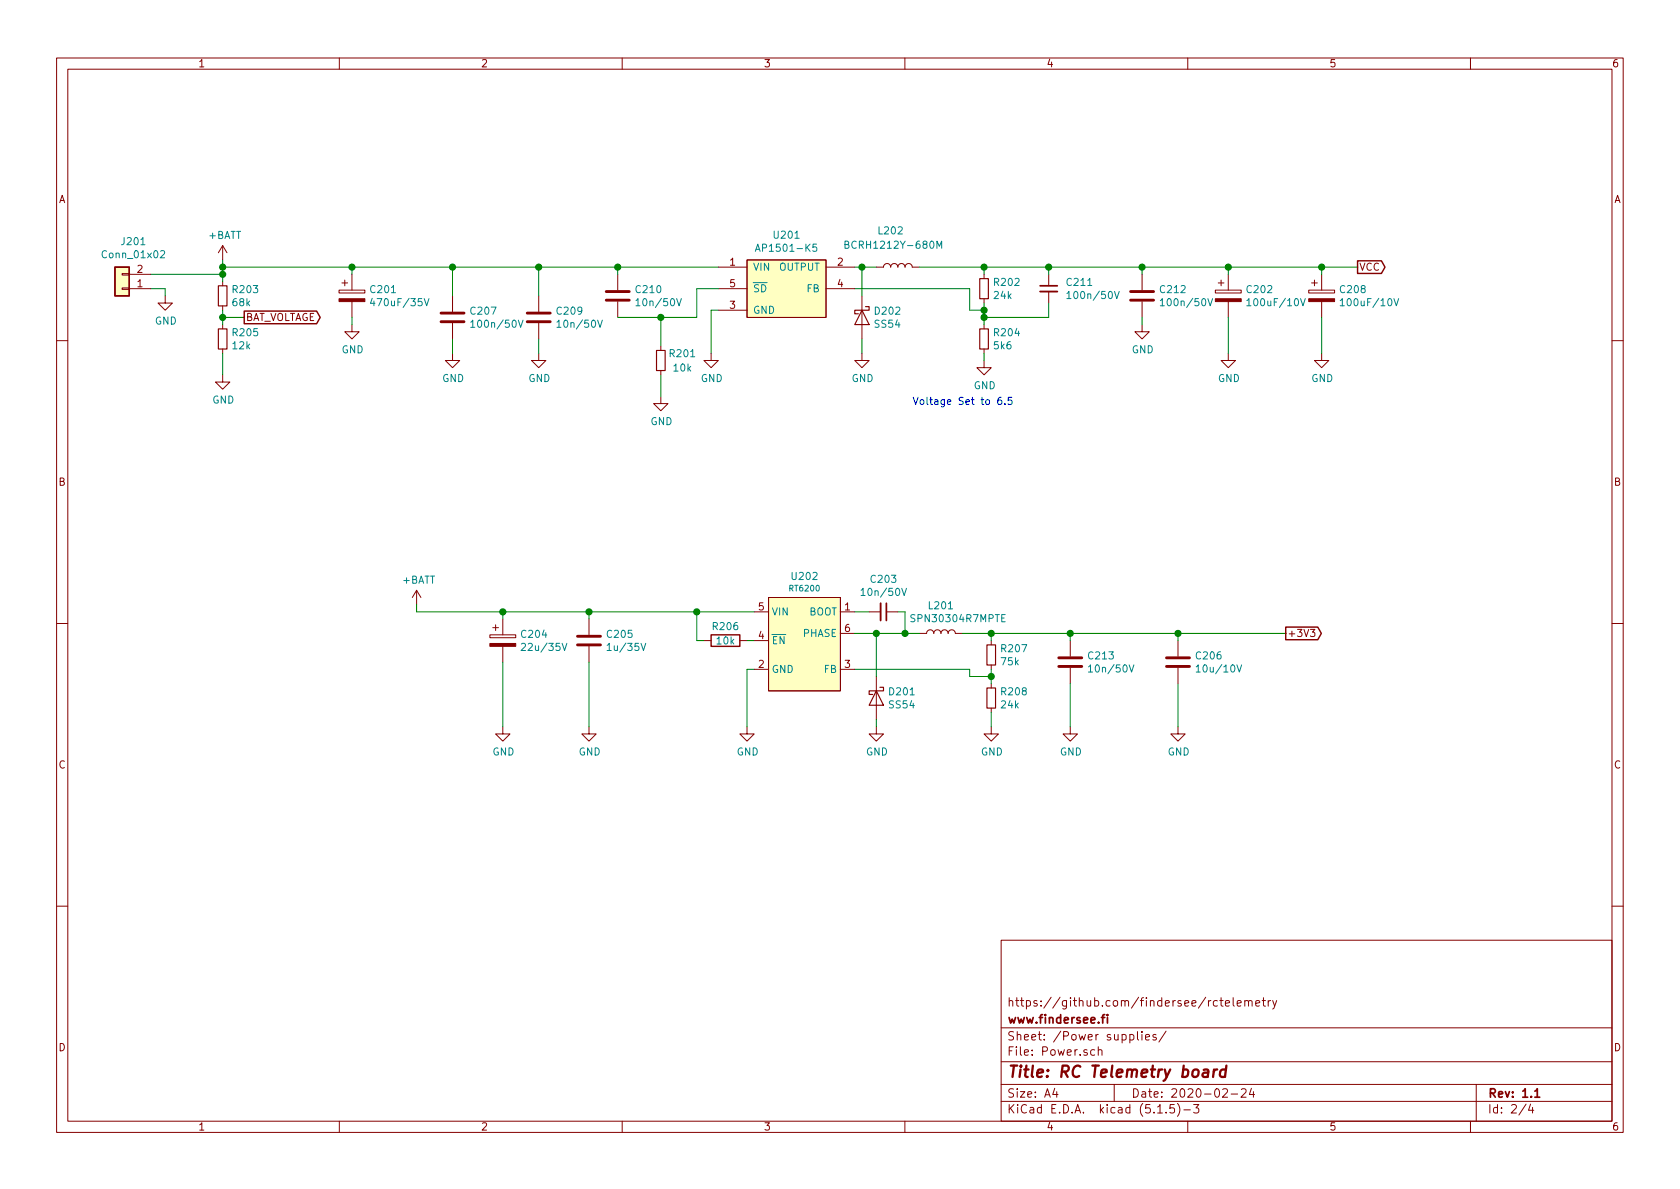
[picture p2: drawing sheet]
EESchema Schematic File Version 4
EELAYER 30 0
EELAYER END
$Descr A4 11693 8268
encoding utf-8
Sheet 2 4
Title "RC Telemetry board"
Date "2020-02-24"
Rev "1.1"
Comp "www.findersee.fi"
Comment1 "https://github.com/findersee/rctelemetry"
Comment2 ""
Comment3 ""
Comment4 ""
$EndDescr
$Comp
L Telemetry-rescue:RT6200-Misc U202
U 1 1
P 5600 4500
F 0 "U202" H 5600 4999 50  0000 C CNN
F 1 "RT6200" H 5600 4915 40  0000 C CNN
F 2 "Package_TO_SOT_SMD:SOT-23-6_Handsoldering" H 5600 4500 50  0001 C CNN
F 3 "https://www.richtek.com/assets/product_file/RT6200/DS6200-04.pdf" H 5600 4500 50  0001 C CNN
F 4 "RT6200" H 5600 4500 50  0001 C CNN "MPN"
F 5 "Richtek Tech" H 5600 4500 50  0001 C CNN "Manufacturer"
F 6 "0.6A, 36V, 1.2MHz Step-Down Converter" H 5600 4500 50  0001 C CNN "Description"
	1    5600 4500
	1    0    0    -1  
$EndComp
$Comp
L Device:C C205
U 1 1
P 4100 4450
F 0 "C205" H 4215 4496 50  0000 L CNN
F 1 "1u/35V" H 4215 4405 50  0000 L CNN
F 2 "Capacitor_SMD:C_0805_2012Metric_Pad1.15x1.40mm_HandSolder" H 4138 4300 50  0001 C CNN
F 3 "~" H 4100 4450 50  0001 C CNN
	1    4100 4450
	1    0    0    -1  
$EndComp
$Comp
L Device:C_Small C203
U 1 1
P 6150 4250
F 0 "C203" V 5921 4250 50  0000 C CNN
F 1 "10n/50V" V 6012 4250 50  0000 C CNN
F 2 "Capacitor_SMD:C_0603_1608Metric_Pad1.05x0.95mm_HandSolder" H 6150 4250 50  0001 C CNN
F 3 "~" H 6150 4250 50  0001 C CNN
	1    6150 4250
	0    1    1    0   
$EndComp
$Comp
L Device:L L201
U 1 1
P 6550 4400
F 0 "L201" V 6740 4400 50  0000 C CNN
F 1 " SPN30304R7MPTE" V 6650 4300 50  0000 C CNN
F 2 "PCBDecals:L_Sunlord_MWSA0402" H 6550 4400 50  0001 C CNN
F 3 "https://datasheet.lcsc.com/szlcsc/Sunlord-MWSA0402-4R7MT_C136097.pdf" H 6550 4400 50  0001 C CNN
F 4 "C359291" V 6550 4400 50  0001 C CNN "LCSC Part-number"
F 5 "MWSA0402-4R7MT" H 6550 4400 50  0001 C CNN "MPN"
F 6 "Sunlord" H 6550 4400 50  0001 C CNN "Manufacturer"
	1    6550 4400
	0    -1   -1   0   
$EndComp
$Comp
L Device:R_Small R207
U 1 1
P 6900 4550
F 0 "R207" H 6959 4596 50  0000 L CNN
F 1 "75k" H 6959 4505 50  0000 L CNN
F 2 "Resistor_SMD:R_0603_1608Metric_Pad1.05x0.95mm_HandSolder" H 6900 4550 50  0001 C CNN
F 3 "~" H 6900 4550 50  0001 C CNN
	1    6900 4550
	1    0    0    -1  
$EndComp
$Comp
L Device:R_Small R208
U 1 1
P 6900 4850
F 0 "R208" H 6959 4896 50  0000 L CNN
F 1 "24k" H 6959 4805 50  0000 L CNN
F 2 "Resistor_SMD:R_0603_1608Metric_Pad1.05x0.95mm_HandSolder" H 6900 4850 50  0001 C CNN
F 3 "~" H 6900 4850 50  0001 C CNN
	1    6900 4850
	1    0    0    -1  
$EndComp
$Comp
L power:GND #PWR0213
U 1 1
P 6900 5050
F 0 "#PWR0213" H 6900 4800 50  0001 C CNN
F 1 "GND" H 6905 4877 50  0000 C CNN
F 2 "" H 6900 5050 50  0001 C CNN
F 3 "" H 6900 5050 50  0001 C CNN
	1    6900 5050
	1    0    0    -1  
$EndComp
$Comp
L power:GND #PWR0211
U 1 1
P 5200 5050
F 0 "#PWR0211" H 5200 4800 50  0001 C CNN
F 1 "GND" H 5205 4877 50  0000 C CNN
F 2 "" H 5200 5050 50  0001 C CNN
F 3 "" H 5200 5050 50  0001 C CNN
	1    5200 5050
	1    0    0    -1  
$EndComp
Wire Wire Line
	5250 4650 5200 4650
Wire Wire Line
	5200 4650 5200 5050
Wire Wire Line
	6900 4650 6900 4700
Wire Wire Line
	6900 4950 6900 5050
Wire Wire Line
	6400 4400 6300 4400
Wire Wire Line
	6300 4250 6250 4250
Wire Wire Line
	6300 4250 6300 4400
Connection ~ 6300 4400
Wire Wire Line
	6300 4400 6100 4400
Wire Wire Line
	6050 4250 5950 4250
Wire Wire Line
	5950 4650 6750 4650
Wire Wire Line
	6750 4650 6750 4700
Wire Wire Line
	6750 4700 6900 4700
Connection ~ 6900 4700
Wire Wire Line
	6900 4700 6900 4750
$Comp
L power:GND #PWR0212
U 1 1
P 8200 5050
F 0 "#PWR0212" H 8200 4800 50  0001 C CNN
F 1 "GND" H 8205 4877 50  0000 C CNN
F 2 "" H 8200 5050 50  0001 C CNN
F 3 "" H 8200 5050 50  0001 C CNN
	1    8200 5050
	1    0    0    -1  
$EndComp
Wire Wire Line
	8200 4750 8200 5050
$Comp
L Device:C C206
U 1 1
P 8200 4600
F 0 "C206" H 8315 4646 50  0000 L CNN
F 1 "10u/10V" H 8315 4555 50  0000 L CNN
F 2 "Capacitor_SMD:C_0805_2012Metric_Pad1.15x1.40mm_HandSolder" H 8238 4450 50  0001 C CNN
F 3 "~" H 8200 4600 50  0001 C CNN
	1    8200 4600
	1    0    0    -1  
$EndComp
Wire Wire Line
	6700 4400 6900 4400
Wire Wire Line
	8200 4400 8200 4450
Wire Wire Line
	6900 4450 6900 4400
Connection ~ 6900 4400
Text GLabel 8950 4400 2    50   Output ~ 0
+3V3
Wire Wire Line
	4100 4250 4100 4300
Wire Wire Line
	3500 4250 3500 4300
Connection ~ 4100 4250
$Comp
L power:GND #PWR0210
U 1 1
P 4100 5050
F 0 "#PWR0210" H 4100 4800 50  0001 C CNN
F 1 "GND" H 4105 4877 50  0000 C CNN
F 2 "" H 4100 5050 50  0001 C CNN
F 3 "" H 4100 5050 50  0001 C CNN
	1    4100 5050
	1    0    0    -1  
$EndComp
Wire Wire Line
	4100 4600 4100 5050
$Comp
L power:GND #PWR0209
U 1 1
P 3500 5050
F 0 "#PWR0209" H 3500 4800 50  0001 C CNN
F 1 "GND" H 3505 4877 50  0000 C CNN
F 2 "" H 3500 5050 50  0001 C CNN
F 3 "" H 3500 5050 50  0001 C CNN
	1    3500 5050
	1    0    0    -1  
$EndComp
Wire Wire Line
	3500 4600 3500 5050
Connection ~ 3500 4250
$Comp
L power:+BATT #PWR0208
U 1 1
P 2900 4200
F 0 "#PWR0208" H 2900 4050 50  0001 C CNN
F 1 "+BATT" H 2915 4373 50  0000 C CNN
F 2 "" H 2900 4200 50  0001 C CNN
F 3 "" H 2900 4200 50  0001 C CNN
	1    2900 4200
	1    0    0    -1  
$EndComp
$Comp
L Device:R R206
U 1 1
P 5050 4450
F 0 "R206" V 4950 4450 50  0000 C CNN
F 1 "10k" V 5050 4450 50  0000 C CNN
F 2 "Resistor_SMD:R_0603_1608Metric_Pad1.05x0.95mm_HandSolder" V 4980 4450 50  0001 C CNN
F 3 "~" H 5050 4450 50  0001 C CNN
	1    5050 4450
	0    1    1    0   
$EndComp
Wire Wire Line
	5250 4450 5200 4450
Wire Wire Line
	4900 4450 4850 4450
Wire Wire Line
	4850 4450 4850 4250
Connection ~ 4850 4250
Wire Wire Line
	4850 4250 4100 4250
$Comp
L power:+BATT #PWR0201
U 1 1
P 1550 1800
F 0 "#PWR0201" H 1550 1650 50  0001 C CNN
F 1 "+BATT" H 1565 1973 50  0000 C CNN
F 2 "" H 1550 1800 50  0001 C CNN
F 3 "" H 1550 1800 50  0001 C CNN
	1    1550 1800
	1    0    0    -1  
$EndComp
Wire Wire Line
	2450 1850 2450 1900
Connection ~ 2450 1850
$Comp
L power:GND #PWR0204
U 1 1
P 2450 2250
F 0 "#PWR0204" H 2450 2000 50  0001 C CNN
F 1 "GND" H 2455 2077 50  0000 C CNN
F 2 "" H 2450 2250 50  0001 C CNN
F 3 "" H 2450 2250 50  0001 C CNN
	1    2450 2250
	1    0    0    -1  
$EndComp
Wire Wire Line
	2450 2200 2450 2250
$Comp
L power:GND #PWR0203
U 1 1
P 4950 2450
F 0 "#PWR0203" H 4950 2200 50  0001 C CNN
F 1 "GND" H 4955 2277 50  0000 C CNN
F 2 "" H 4950 2450 50  0001 C CNN
F 3 "" H 4950 2450 50  0001 C CNN
	1    4950 2450
	1    0    0    -1  
$EndComp
Wire Wire Line
	5000 2150 4950 2150
Wire Wire Line
	4950 2150 4950 2450
Wire Wire Line
	8550 1900 8550 1850
$Comp
L Device:R_Small R202
U 1 1
P 6850 2000
F 0 "R202" H 6909 2046 50  0000 L CNN
F 1 "24k" H 6909 1955 50  0000 L CNN
F 2 "Resistor_SMD:R_0603_1608Metric_Pad1.05x0.95mm_HandSolder" H 6850 2000 50  0001 C CNN
F 3 "~" H 6850 2000 50  0001 C CNN
	1    6850 2000
	1    0    0    -1  
$EndComp
$Comp
L Device:R_Small R204
U 1 1
P 6850 2350
F 0 "R204" H 6909 2396 50  0000 L CNN
F 1 "5k6" H 6909 2305 50  0000 L CNN
F 2 "Resistor_SMD:R_0603_1608Metric_Pad1.05x0.95mm_HandSolder" H 6850 2350 50  0001 C CNN
F 3 "~" H 6850 2350 50  0001 C CNN
	1    6850 2350
	1    0    0    -1  
$EndComp
$Comp
L power:GND #PWR0206
U 1 1
P 6850 2500
F 0 "#PWR0206" H 6850 2250 50  0001 C CNN
F 1 "GND" H 6855 2327 50  0000 C CNN
F 2 "" H 6850 2500 50  0001 C CNN
F 3 "" H 6850 2500 50  0001 C CNN
	1    6850 2500
	1    0    0    -1  
$EndComp
$Comp
L power:GND #PWR0205
U 1 1
P 8550 2450
F 0 "#PWR0205" H 8550 2200 50  0001 C CNN
F 1 "GND" H 8555 2277 50  0000 C CNN
F 2 "" H 8550 2450 50  0001 C CNN
F 3 "" H 8550 2450 50  0001 C CNN
	1    8550 2450
	1    0    0    -1  
$EndComp
Wire Wire Line
	6850 1850 6850 1900
Connection ~ 6850 1850
Wire Wire Line
	6850 2100 6850 2150
Wire Wire Line
	6850 2450 6850 2500
Wire Wire Line
	8550 2200 8550 2450
Wire Wire Line
	6750 2150 6750 2000
Wire Wire Line
	6750 2000 5950 2000
Text GLabel 9450 1850 2    50   Output ~ 0
VCC
Wire Wire Line
	8550 1850 9200 1850
Connection ~ 8550 1850
Connection ~ 6850 2150
$Comp
L Device:R_Small R203
U 1 1
P 1550 2050
F 0 "R203" H 1609 2096 50  0000 L CNN
F 1 "68k" H 1609 2005 50  0000 L CNN
F 2 "Resistor_SMD:R_0603_1608Metric_Pad1.05x0.95mm_HandSolder" H 1550 2050 50  0001 C CNN
F 3 "~" H 1550 2050 50  0001 C CNN
	1    1550 2050
	1    0    0    -1  
$EndComp
$Comp
L Device:R_Small R205
U 1 1
P 1550 2350
F 0 "R205" H 1609 2396 50  0000 L CNN
F 1 "12k" H 1609 2305 50  0000 L CNN
F 2 "Resistor_SMD:R_0603_1608Metric_Pad1.05x0.95mm_HandSolder" H 1550 2350 50  0001 C CNN
F 3 "~" H 1550 2350 50  0001 C CNN
	1    1550 2350
	1    0    0    -1  
$EndComp
Wire Wire Line
	1550 1850 1550 1800
Wire Wire Line
	2450 1850 1550 1850
$Comp
L power:GND #PWR0207
U 1 1
P 1550 2600
F 0 "#PWR0207" H 1550 2350 50  0001 C CNN
F 1 "GND" H 1555 2427 50  0000 C CNN
F 2 "" H 1550 2600 50  0001 C CNN
F 3 "" H 1550 2600 50  0001 C CNN
	1    1550 2600
	1    0    0    -1  
$EndComp
Wire Wire Line
	1550 1850 1550 1900
Connection ~ 1550 1850
Wire Wire Line
	1550 2150 1550 2200
Wire Wire Line
	1550 2450 1550 2600
Wire Wire Line
	1550 2200 1700 2200
Connection ~ 1550 2200
Wire Wire Line
	1550 2200 1550 2250
Text GLabel 1700 2200 2    50   Output ~ 0
BAT_VOLTAGE
$Comp
L Connector_Generic:Conn_01x02 J201
U 1 1
P 850 2000
F 0 "J201" H 770 1675 50  0000 C CNN
F 1 "Conn_01x02" H 770 1766 50  0000 C CNN
F 2 "PCBDecals:2Pin_4mm" H 850 2000 50  0001 C CNN
F 3 "~" H 850 2000 50  0001 C CNN
F 4 "-prod" H 850 2000 50  0001 C CNN "Config"
	1    850  2000
	-1   0    0    1   
$EndComp
Connection ~ 1550 1900
Wire Wire Line
	1550 1900 1550 1950
$Comp
L power:GND #PWR0202
U 1 1
P 1150 2050
F 0 "#PWR0202" H 1150 1800 50  0001 C CNN
F 1 "GND" H 1155 1877 50  0000 C CNN
F 2 "" H 1150 2050 50  0001 C CNN
F 3 "" H 1150 2050 50  0001 C CNN
	1    1150 2050
	1    0    0    -1  
$EndComp
Wire Wire Line
	1150 2050 1150 2000
Wire Wire Line
	1150 2000 1050 2000
Wire Wire Line
	6850 2150 6850 2200
$Comp
L Device:D_Schottky D201
U 1 1
P 6100 4850
F 0 "D201" V 6054 4929 50  0000 L CNN
F 1 "SS54" V 6145 4929 50  0000 L CNN
F 2 "Diodes_SMD:D_SMA_Handsoldering" H 6100 4850 50  0001 C CNN
F 3 "https://www.farnell.com/datasheets/1441695.pdf" H 6100 4850 50  0001 C CNN
F 4 "SS54" H 6100 4850 50  0001 C CNN "MPN"
	1    6100 4850
	0    1    1    0   
$EndComp
Wire Wire Line
	6100 4700 6100 4400
Connection ~ 6100 4400
Wire Wire Line
	6100 4400 5950 4400
$Comp
L power:GND #PWR0214
U 1 1
P 6100 5050
F 0 "#PWR0214" H 6100 4800 50  0001 C CNN
F 1 "GND" H 6105 4877 50  0000 C CNN
F 2 "" H 6100 5050 50  0001 C CNN
F 3 "" H 6100 5050 50  0001 C CNN
	1    6100 5050
	1    0    0    -1  
$EndComp
Wire Wire Line
	6100 5000 6100 5050
Text Notes 6350 2900 0    50   ~ 0
Voltage Set to 6.5\n\n
$Comp
L Device:CP C201
U 1 1
P 2450 2050
F 0 "C201" H 2568 2096 50  0000 L CNN
F 1 "470uF/35V" H 2568 2005 50  0000 L CNN
F 2 "Capacitor_THT:CP_Radial_D10.0mm_P5.00mm" H 2488 1900 50  0001 C CNN
F 3 "~" H 2450 2050 50  0001 C CNN
F 4 "-prod" H 2450 2050 50  0001 C CNN "Config"
	1    2450 2050
	1    0    0    -1  
$EndComp
$Comp
L Device:CP C204
U 1 1
P 3500 4450
F 0 "C204" H 3618 4496 50  0000 L CNN
F 1 "22u/35V" H 3618 4405 50  0000 L CNN
F 2 "Capacitors_ThroughHole:C_Radial_D7.5_L11.2_P2.5" H 3538 4300 50  0001 C CNN
F 3 "~" H 3500 4450 50  0001 C CNN
F 4 "-prod" H 3500 4450 50  0001 C CNN "Config"
	1    3500 4450
	1    0    0    -1  
$EndComp
Wire Wire Line
	1050 1900 1550 1900
$Comp
L Device:CP C208
U 1 1
P 9200 2050
F 0 "C208" H 9318 2096 50  0000 L CNN
F 1 "100uF/10V" H 9318 2005 50  0000 L CNN
F 2 "Capacitors_ThroughHole:C_Radial_D7.5_L11.2_P2.5" H 9238 1900 50  0001 C CNN
F 3 "~" H 9200 2050 50  0001 C CNN
F 4 "-prod" H 9200 2050 50  0001 C CNN "Config"
	1    9200 2050
	1    0    0    -1  
$EndComp
$Comp
L power:GND #PWR0124
U 1 1
P 9200 2450
F 0 "#PWR0124" H 9200 2200 50  0001 C CNN
F 1 "GND" H 9205 2277 50  0000 C CNN
F 2 "" H 9200 2450 50  0001 C CNN
F 3 "" H 9200 2450 50  0001 C CNN
	1    9200 2450
	1    0    0    -1  
$EndComp
Wire Wire Line
	9200 1900 9200 1850
Connection ~ 9200 1850
Wire Wire Line
	9200 1850 9450 1850
Wire Wire Line
	9200 2200 9200 2450
Wire Wire Line
	6750 2150 6850 2150
$Comp
L Device:L L202
U 1 1
P 6250 1850
F 0 "L202" V 6500 1900 50  0000 C CNN
F 1 " BCRH1212Y-680M" V 6400 1900 50  0000 C CNN
F 2 "PCBDecals:L_Sunlord_MWSA1206" H 6250 1850 50  0001 C CNN
F 3 "https://datasheet.lcsc.com/szlcsc/Sunlord-MWSA1206-470MT_C115409.pdf" H 6250 1850 50  0001 C CNN
F 4 " C238002" H 6250 1850 50  0001 C CNN "LCSC Part-number"
F 5 "MWSA1206-470MT" H 6250 1850 50  0001 C CNN "MPN"
F 6 "Sunlord" H 6250 1850 50  0001 C CNN "Manufacturer"
	1    6250 1850
	0    -1   -1   0   
$EndComp
$Comp
L Device:D_Schottky D202
U 1 1
P 6000 2200
F 0 "D202" V 5954 2279 50  0000 L CNN
F 1 "SS54" V 6045 2279 50  0000 L CNN
F 2 "Diodes_SMD:D_SMA_Handsoldering" H 6000 2200 50  0001 C CNN
F 3 "https://www.farnell.com/datasheets/1441695.pdf" H 6000 2200 50  0001 C CNN
F 4 "SS54" H 6000 2200 50  0001 C CNN "MPN"
	1    6000 2200
	0    1    1    0   
$EndComp
$Comp
L power:GND #PWR0216
U 1 1
P 6000 2450
F 0 "#PWR0216" H 6000 2200 50  0001 C CNN
F 1 "GND" H 6005 2277 50  0000 C CNN
F 2 "" H 6000 2450 50  0001 C CNN
F 3 "" H 6000 2450 50  0001 C CNN
	1    6000 2450
	1    0    0    -1  
$EndComp
Wire Wire Line
	6000 2050 6000 1850
Wire Wire Line
	5950 1850 6000 1850
Connection ~ 6000 1850
Wire Wire Line
	6000 2350 6000 2450
Wire Wire Line
	2900 4250 2900 4200
Wire Wire Line
	2900 4250 3500 4250
$Comp
L Telemetry-rescue:AP1501-K5-Misc U201
U 1 1
P 5350 1950
F 0 "U201" H 5475 2275 50  0000 C CNN
F 1 "AP1501-K5" H 5475 2184 50  0000 C CNN
F 2 "TO_SOT_Packages_SMD:TO-263-5_TabPin3" H 5350 1950 50  0001 C CNN
F 3 "https://www.diodes.com/assets/Datasheets/AP1501.pdf" H 5350 1950 50  0001 C CNN
F 4 "AP1501-K5" H 5350 1950 50  0001 C CNN "MPN"
F 5 "Diodes Inc" H 5350 1950 50  0001 C CNN "Manufacturer"
F 6 "150kHz, 3A PWM Buck DC/DC Converter" H 5350 1950 50  0001 C CNN "Description"
	1    5350 1950
	1    0    0    -1  
$EndComp
Wire Wire Line
	4850 4250 5250 4250
Wire Wire Line
	6400 1850 6850 1850
Wire Wire Line
	6000 1850 6100 1850
Wire Wire Line
	3500 4250 4100 4250
Wire Wire Line
	6850 1850 7300 1850
Wire Wire Line
	3150 2050 3150 1850
Connection ~ 3150 1850
Wire Wire Line
	3150 1850 2450 1850
Wire Wire Line
	3750 2050 3750 1850
Connection ~ 3750 1850
Wire Wire Line
	3750 1850 3150 1850
$Comp
L Device:R_Small R201
U 1 1
P 4600 2500
F 0 "R201" H 4750 2550 50  0000 C CNN
F 1 "10k" H 4750 2450 50  0000 C CNN
F 2 "Resistor_SMD:R_0603_1608Metric_Pad1.05x0.95mm_HandSolder" V 4530 2500 50  0001 C CNN
F 3 "~" H 4600 2500 50  0001 C CNN
	1    4600 2500
	1    0    0    -1  
$EndComp
Wire Wire Line
	3750 1850 4300 1850
$Comp
L power:GND #PWR0215
U 1 1
P 4600 2750
F 0 "#PWR0215" H 4600 2500 50  0001 C CNN
F 1 "GND" H 4605 2577 50  0000 C CNN
F 2 "" H 4600 2750 50  0001 C CNN
F 3 "" H 4600 2750 50  0001 C CNN
	1    4600 2750
	1    0    0    -1  
$EndComp
Wire Wire Line
	4600 2600 4600 2750
$Comp
L Device:C C210
U 1 1
P 4300 2050
F 0 "C210" H 4415 2096 50  0000 L CNN
F 1 "10n/50V" H 4415 2005 50  0000 L CNN
F 2 "Capacitor_SMD:C_0805_2012Metric_Pad1.15x1.40mm_HandSolder" H 4338 1900 50  0001 C CNN
F 3 "~" H 4300 2050 50  0001 C CNN
	1    4300 2050
	1    0    0    -1  
$EndComp
Wire Wire Line
	4600 2200 4300 2200
Connection ~ 4600 2200
Wire Wire Line
	4600 2200 4600 2400
Wire Wire Line
	4300 1900 4300 1850
Connection ~ 4300 1850
Wire Wire Line
	4300 1850 5000 1850
Wire Wire Line
	3750 2350 3750 2450
Wire Wire Line
	3150 2350 3150 2450
$Comp
L power:GND #PWR0130
U 1 1
P 3150 2450
F 0 "#PWR0130" H 3150 2200 50  0001 C CNN
F 1 "GND" H 3155 2277 50  0000 C CNN
F 2 "" H 3150 2450 50  0001 C CNN
F 3 "" H 3150 2450 50  0001 C CNN
	1    3150 2450
	1    0    0    -1  
$EndComp
$Comp
L power:GND #PWR0129
U 1 1
P 3750 2450
F 0 "#PWR0129" H 3750 2200 50  0001 C CNN
F 1 "GND" H 3755 2277 50  0000 C CNN
F 2 "" H 3750 2450 50  0001 C CNN
F 3 "" H 3750 2450 50  0001 C CNN
	1    3750 2450
	1    0    0    -1  
$EndComp
$Comp
L Device:C C209
U 1 1
P 3750 2200
F 0 "C209" H 3865 2246 50  0000 L CNN
F 1 "10n/50V" H 3865 2155 50  0000 L CNN
F 2 "Capacitor_SMD:C_0805_2012Metric_Pad1.15x1.40mm_HandSolder" H 3788 2050 50  0001 C CNN
F 3 "~" H 3750 2200 50  0001 C CNN
	1    3750 2200
	1    0    0    -1  
$EndComp
$Comp
L Device:C C207
U 1 1
P 3150 2200
F 0 "C207" H 3265 2246 50  0000 L CNN
F 1 "100n/50V" H 3265 2155 50  0000 L CNN
F 2 "Capacitor_SMD:C_0805_2012Metric_Pad1.15x1.40mm_HandSolder" H 3188 2050 50  0001 C CNN
F 3 "~" H 3150 2200 50  0001 C CNN
	1    3150 2200
	1    0    0    -1  
$EndComp
$Comp
L Device:CP C202
U 1 1
P 8550 2050
F 0 "C202" H 8668 2096 50  0000 L CNN
F 1 "100uF/10V" H 8668 2005 50  0000 L CNN
F 2 "Capacitors_ThroughHole:C_Radial_D7.5_L11.2_P2.5" H 8588 1900 50  0001 C CNN
F 3 "~" H 8550 2050 50  0001 C CNN
F 4 "-prod" H 8550 2050 50  0001 C CNN "Config"
	1    8550 2050
	1    0    0    -1  
$EndComp
$Comp
L Device:C C212
U 1 1
P 7950 2050
F 0 "C212" H 8065 2096 50  0000 L CNN
F 1 "100n/50V" H 8065 2005 50  0000 L CNN
F 2 "Capacitor_SMD:C_0805_2012Metric_Pad1.15x1.40mm_HandSolder" H 7988 1900 50  0001 C CNN
F 3 "~" H 7950 2050 50  0001 C CNN
	1    7950 2050
	1    0    0    -1  
$EndComp
Wire Wire Line
	7950 1900 7950 1850
Connection ~ 7950 1850
Wire Wire Line
	7950 1850 8550 1850
$Comp
L power:GND #PWR0217
U 1 1
P 7950 2250
F 0 "#PWR0217" H 7950 2000 50  0001 C CNN
F 1 "GND" H 7955 2077 50  0000 C CNN
F 2 "" H 7950 2250 50  0001 C CNN
F 3 "" H 7950 2250 50  0001 C CNN
	1    7950 2250
	1    0    0    -1  
$EndComp
Wire Wire Line
	7950 2200 7950 2250
$Comp
L Device:C_Small C211
U 1 1
P 7300 2000
F 0 "C211" H 7415 2046 50  0000 L CNN
F 1 "100n/50V" H 7415 1955 50  0000 L CNN
F 2 "Capacitor_SMD:C_0805_2012Metric_Pad1.15x1.40mm_HandSolder" H 7338 1850 50  0001 C CNN
F 3 "~" H 7300 2000 50  0001 C CNN
	1    7300 2000
	1    0    0    -1  
$EndComp
Wire Wire Line
	7300 1900 7300 1850
Connection ~ 7300 1850
Wire Wire Line
	7300 1850 7950 1850
Wire Wire Line
	6850 2200 7300 2200
Wire Wire Line
	7300 2200 7300 2100
Connection ~ 6850 2200
Wire Wire Line
	6850 2200 6850 2250
Wire Wire Line
	6900 4400 7450 4400
Connection ~ 8200 4400
Wire Wire Line
	8200 4400 8950 4400
$Comp
L Device:C C213
U 1 1
P 7450 4600
F 0 "C213" H 7565 4646 50  0000 L CNN
F 1 "10n/50V" H 7565 4555 50  0000 L CNN
F 2 "Capacitor_SMD:C_0603_1608Metric_Pad1.05x0.95mm_HandSolder" H 7488 4450 50  0001 C CNN
F 3 "~" H 7450 4600 50  0001 C CNN
	1    7450 4600
	1    0    0    -1  
$EndComp
$Comp
L power:GND #PWR0218
U 1 1
P 7450 5050
F 0 "#PWR0218" H 7450 4800 50  0001 C CNN
F 1 "GND" H 7455 4877 50  0000 C CNN
F 2 "" H 7450 5050 50  0001 C CNN
F 3 "" H 7450 5050 50  0001 C CNN
	1    7450 5050
	1    0    0    -1  
$EndComp
Wire Wire Line
	7450 4400 7450 4450
Connection ~ 7450 4400
Wire Wire Line
	7450 4400 8200 4400
Wire Wire Line
	7450 4750 7450 5050
Wire Wire Line
	4600 2200 4850 2200
Wire Wire Line
	4850 2200 4850 2000
Wire Wire Line
	4850 2000 5000 2000
$EndSCHEMATC
